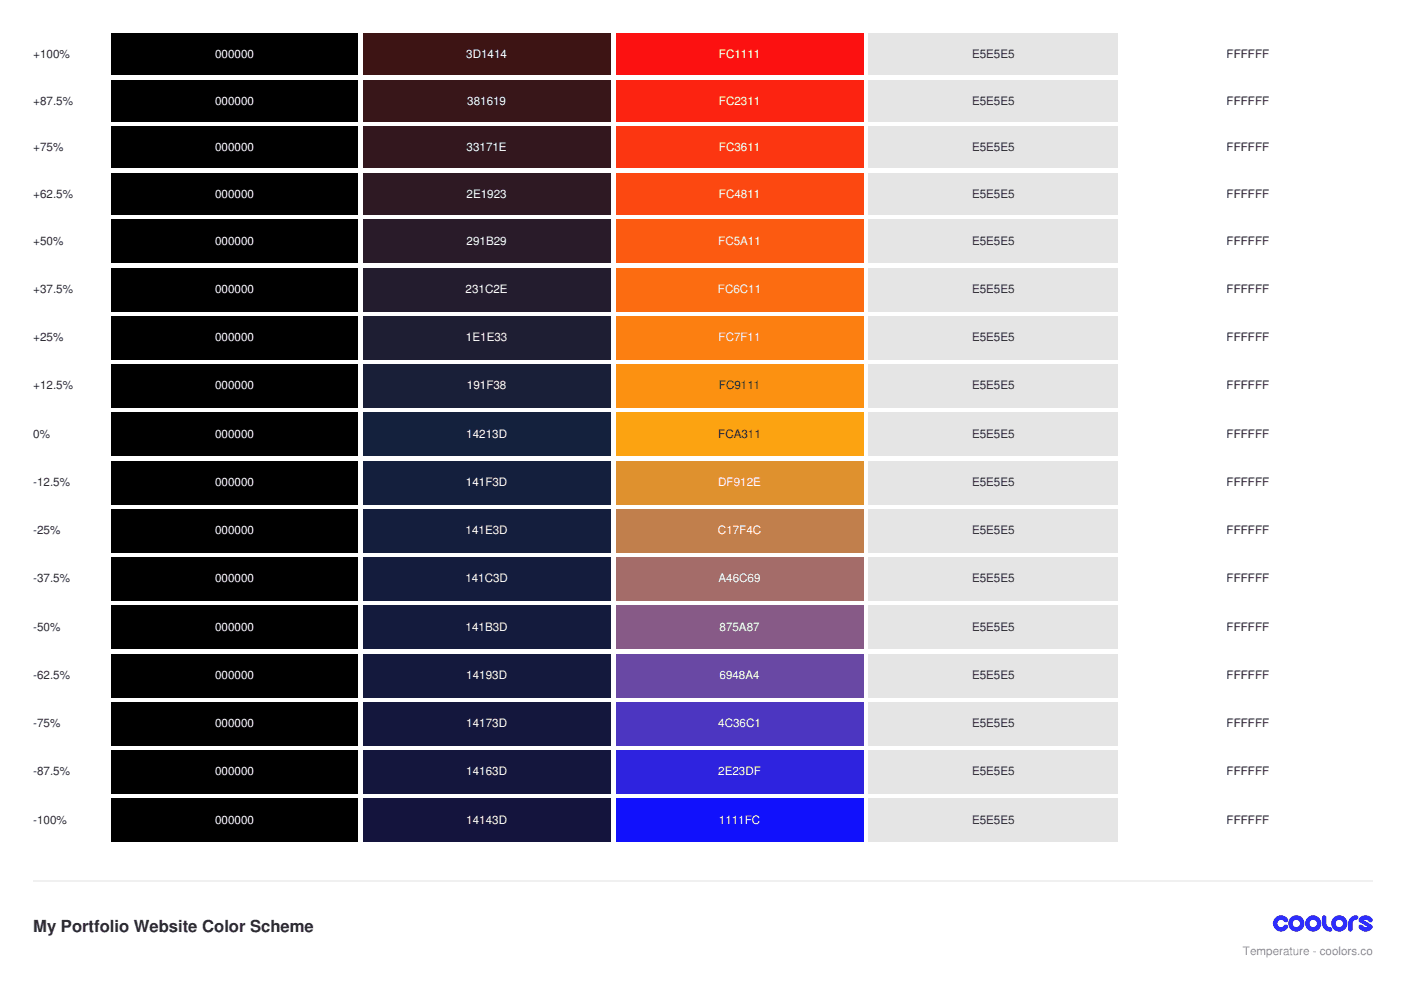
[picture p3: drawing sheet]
<svg xmlns="http://www.w3.org/2000/svg" width="297mm" height="210mm" viewBox="0 0 297 210" stroke-linecap="round" stroke-linejoin="round" font-family="sans-serif">
<path d="M23.6 7.1h52.2v8.8h-52.2z" fill="#000"/>
<path d="M76.9 7.1h52.6v8.8h-52.6z" fill="#3d1414"/>
<path d="M130.5 7.1h52.6v8.8h-52.6z" fill="#fc1111"/>
<path d="M184.1 7.1h53v8.8h-53z" fill="#e5e5e5"/>
<path d="M238.1 7.1h52.9v8.8h-52.9z" fill="#fff"/>
<path d="M23.6 16.9h52.2v8.9h-52.2z" fill="#000"/>
<path d="M76.9 16.9h52.6v8.9h-52.6z" fill="#381619"/>
<path d="M130.5 16.9h52.6v8.9h-52.6z" fill="#fc2311"/>
<path d="M184.1 16.9h53v8.9h-53z" fill="#e5e5e5"/>
<path d="M238.1 16.9h52.9v8.9h-52.9z" fill="#fff"/>
<path d="M23.6 26.8h52.2v8.8h-52.2z" fill="#000"/>
<path d="M76.9 26.8h52.6v8.8h-52.6z" fill="#33171e"/>
<path d="M130.5 26.8h52.6v8.8h-52.6z" fill="#fc3611"/>
<path d="M184.1 26.8h53v8.8h-53z" fill="#e5e5e5"/>
<path d="M238.1 26.8h52.9v8.8h-52.9z" fill="#fff"/>
<path d="M23.6 36.7h52.2v8.8h-52.2z" fill="#000"/>
<path d="M76.9 36.7h52.6v8.8h-52.6z" fill="#2e1923"/>
<path d="M130.5 36.7h52.6v8.8h-52.6z" fill="#fc4811"/>
<path d="M184.1 36.7h53v8.8h-53z" fill="#e5e5e5"/>
<path d="M238.1 36.7h52.9v8.8h-52.9z" fill="#fff"/>
<path d="M23.6 46.6h52.2v9.1h-52.2z" fill="#000"/>
<path d="M76.9 46.6h52.6v9.1h-52.6z" fill="#291b29"/>
<path d="M130.5 46.6h52.6v9.1h-52.6z" fill="#fc5a11"/>
<path d="M184.1 46.6h53v9.1h-53z" fill="#e5e5e5"/>
<path d="M238.1 46.6h52.9v9.1h-52.9z" fill="#fff"/>
<path d="M23.6 56.8h52.2v9.2h-52.2z" fill="#000"/>
<path d="M76.9 56.8h52.6v9.2h-52.6z" fill="#231c2e"/>
<path d="M130.5 56.8h52.6v9.2h-52.6z" fill="#fc6c11"/>
<path d="M184.1 56.8h53v9.2h-53z" fill="#e5e5e5"/>
<path d="M238.1 56.8h52.9v9.2h-52.9z" fill="#fff"/>
<path d="M23.6 67h52.2v9.2h-52.2z" fill="#000"/>
<path d="M76.9 67h52.6v9.2h-52.6z" fill="#1e1e33"/>
<path d="M130.5 67h52.6v9.2h-52.6z" fill="#fc7f11"/>
<path d="M184.1 67h53v9.2h-53z" fill="#e5e5e5"/>
<path d="M238.1 67h52.9v9.2h-52.9z" fill="#fff"/>
<path d="M23.6 77.3h52.2v9.1h-52.2z" fill="#000"/>
<path d="M76.9 77.3h52.6v9.1h-52.6z" fill="#191f38"/>
<path d="M130.5 77.3h52.6v9.1h-52.6z" fill="#fc9111"/>
<path d="M184.1 77.3h53v9.1h-53z" fill="#e5e5e5"/>
<path d="M238.1 77.3h52.9v9.1h-52.9z" fill="#fff"/>
<path d="M23.6 87.5h52.2v9.2h-52.2z" fill="#000"/>
<path d="M76.9 87.5h52.6v9.2h-52.6z" fill="#14213d"/>
<path d="M130.5 87.5h52.6v9.2h-52.6z" fill="#fca311"/>
<path d="M184.1 87.5h53v9.2h-53z" fill="#e5e5e5"/>
<path d="M238.1 87.5h52.9v9.2h-52.9z" fill="#fff"/>
<path d="M23.6 97.7h52.2v9.2h-52.2z" fill="#000"/>
<path d="M76.9 97.7h52.6v9.2h-52.6z" fill="#141f3d"/>
<path d="M130.5 97.7h52.6v9.2h-52.6z" fill="#df912e"/>
<path d="M184.1 97.7h53v9.2h-53z" fill="#e5e5e5"/>
<path d="M238.1 97.7h52.9v9.2h-52.9z" fill="#fff"/>
<path d="M23.6 107.9h52.2v9.2h-52.2z" fill="#000"/>
<path d="M76.9 107.9h52.6v9.2h-52.6z" fill="#141e3d"/>
<path d="M130.5 107.9h52.6v9.2h-52.6z" fill="#c17f4c"/>
<path d="M184.1 107.9h53v9.2h-53z" fill="#e5e5e5"/>
<path d="M238.1 107.9h52.9v9.2h-52.9z" fill="#fff"/>
<path d="M23.6 118.2h52.2v9.2h-52.2z" fill="#000"/>
<path d="M76.9 118.2h52.6v9.2h-52.6z" fill="#141c3d"/>
<path d="M130.5 118.2h52.6v9.2h-52.6z" fill="#a46c69"/>
<path d="M184.1 118.2h53v9.2h-53z" fill="#e5e5e5"/>
<path d="M238.1 118.2h52.9v9.2h-52.9z" fill="#fff"/>
<path d="M23.6 128.4h52.2v9.2h-52.2z" fill="#000"/>
<path d="M76.9 128.4h52.6v9.2h-52.6z" fill="#141b3d"/>
<path d="M130.5 128.4h52.6v9.2h-52.6z" fill="#875a87"/>
<path d="M184.1 128.4h53v9.2h-53z" fill="#e5e5e5"/>
<path d="M238.1 128.4h52.9v9.2h-52.9z" fill="#fff"/>
<path d="M23.6 138.6h52.2v9.2h-52.2z" fill="#000"/>
<path d="M76.9 138.6h52.6v9.2h-52.6z" fill="#14193d"/>
<path d="M130.5 138.6h52.6v9.2h-52.6z" fill="#6948a4"/>
<path d="M184.1 138.6h53v9.2h-53z" fill="#e5e5e5"/>
<path d="M238.1 138.6h52.9v9.2h-52.9z" fill="#fff"/>
<path d="M23.6 148.9h52.2v9.1h-52.2z" fill="#000"/>
<path d="M76.9 148.9h52.6v9.1h-52.6z" fill="#14173d"/>
<path d="M130.5 148.9h52.6v9.1h-52.6z" fill="#4c36c1"/>
<path d="M184.1 148.9h53v9.1h-53z" fill="#e5e5e5"/>
<path d="M238.1 148.9h52.9v9.1h-52.9z" fill="#fff"/>
<path d="M23.6 159.1h52.2v9.2h-52.2z" fill="#000"/>
<path d="M76.9 159.1h52.6v9.2h-52.6z" fill="#14163d"/>
<path d="M130.5 159.1h52.6v9.2h-52.6z" fill="#2e23df"/>
<path d="M184.1 159.1h53v9.2h-53z" fill="#e5e5e5"/>
<path d="M238.1 159.1h52.9v9.2h-52.9z" fill="#fff"/>
<path d="M23.6 169.3h52.2v9.2h-52.2z" fill="#000"/>
<path d="M76.9 169.3h52.6v9.2h-52.6z" fill="#14143d"/>
<path d="M130.5 169.3h52.6v9.2h-52.6z" fill="#1111fc"/>
<path d="M184.1 169.3h53v9.2h-53z" fill="#e5e5e5"/>
<path d="M238.1 169.3h52.9v9.2h-52.9z" fill="#fff"/>
<path d="M7.1 186.8h283.9" fill="none" stroke="#ececec" stroke-width=".35"/>
<g fill="#06f">
<path d="M270.4 194.6a1.72 1.72 0 0 1 2.6 .2 .52 .52 0 0 1-.2 .8 .52 .52 0 0 1-.7-.4 .77 .77 0 0 0-1.1 .1 .77 .77 0 0 0 .2 1.1 .77 .77 0 0 0 1-.2 .48 .48 0 0 1 .7-.1 .48 .48 0 0 1 .1 .7 1.73 1.73 0 0 1-2.5 .3 1.73 1.73 0 0 1-.1-2.5z"/>
<path d="M280.5 194.1h.4l.3 .3v1.4a.77 .77 0 0 0 .8 .8 .48 .48 0 0 1 .5 .4 .48 .48 0 0 1-.5 .5 1.73 1.73 0 0 1-1.7-1.7v-1.3z"/>
<path d="M286.3 194.6l.8-.5h.4a.48 .48 0 0 1 .5 .4 .48 .48 0 0 1-.5 .5 .77 .77 0 0 0-.7 .8v1.2a.48 .48 0 0 1-.5 .5 .48 .48 0 0 1-.5-.5 2.69 2.69 0 0 1 .5-2.4z"/>
<path d="M288.4 194.5a1.72 1.72 0 0 1 2.6 .3 .52 .52 0 0 1-.3 .7 .52 .52 0 0 1-.7-.3l-.5-.2-.3 .1 1.6 1 .2 .2v.5a1.69 1.69 0 0 1-3-.3 .48 .48 0 0 1 .3-.5 .48 .48 0 0 1 .6 .2l.4 .3h.6l-1.8-1.2v-.5z"/>
<path d="M273.1 195.8a1.75 1.75 0 0 0 3.5 0 1.75 1.75 0 0 0-3.5 0zM274.1 195.8a.77 .77 0 0 1 1.5 0 .77 .77 0 0 1-1.5 0z"/>
<path d="M276.7 195.8a1.75 1.75 0 0 0 3.5 0 1.75 1.75 0 0 0-3.5 0zM277.7 195.8a.77 .77 0 0 1 1.5 0 .77 .77 0 0 1-1.5 0z"/>
<path d="M282.2 195.8a1.75 1.75 0 0 0 3.5 0 1.75 1.75 0 0 0-3.5 0zM283.2 195.8a.77 .77 0 0 1 1.5 0 .77 .77 0 0 1-1.5 0z"/>
</g>
<text font-size="3.5" fill="#2d2d2f" x="7.1" y="197.6">My Portfolio Website Color Scheme</text>
<g font-size="2.5" fill="#2d2d2f">
<text x="7.1" y="12.3">+100%</text>
<text x="206.1" y="12.3">E5E5E5</text>
<text x="260.1" y="12.3">FFFFFF</text>
<text x="7.1" y="22.2">+87.5%</text>
<text x="206.1" y="22.2">E5E5E5</text>
<text x="260.1" y="22.2">FFFFFF</text>
<text x="7.1" y="32.1">+75%</text>
<text x="206.1" y="32.1">E5E5E5</text>
<text x="260.1" y="32.1">FFFFFF</text>
<text x="7.1" y="42">+62.5%</text>
<text x="206.1" y="42">E5E5E5</text>
<text x="260.1" y="42">FFFFFF</text>
<text x="7.1" y="51.9">+50%</text>
<text x="206.1" y="51.9">E5E5E5</text>
<text x="260.1" y="51.9">FFFFFF</text>
<text x="7.1" y="62.1">+37.5%</text>
<text x="206.1" y="62.1">E5E5E5</text>
<text x="260.1" y="62.1">FFFFFF</text>
<text x="7.1" y="72.3">+25%</text>
<text x="206.1" y="72.3">E5E5E5</text>
<text x="260.1" y="72.3">FFFFFF</text>
<text x="7.1" y="82.6">+12.5%</text>
<text x="152.4" y="82.6">FC9111</text>
<text x="206.1" y="82.6">E5E5E5</text>
<text x="260.1" y="82.6">FFFFFF</text>
<text x="7.1" y="92.8">0%</text>
<text x="152.3" y="92.8">FCA311</text>
<text x="206.1" y="92.8">E5E5E5</text>
<text x="260.1" y="92.8">FFFFFF</text>
<text x="7.1" y="103">-12.5%</text>
<text x="206.1" y="103">E5E5E5</text>
<text x="260.1" y="103">FFFFFF</text>
<text x="7.1" y="113.2">-25%</text>
<text x="206.1" y="113.2">E5E5E5</text>
<text x="260.1" y="113.2">FFFFFF</text>
<text x="7.1" y="123.5">-37.5%</text>
<text x="206.1" y="123.5">E5E5E5</text>
<text x="260.1" y="123.5">FFFFFF</text>
<text x="7.1" y="133.7">-50%</text>
<text x="206.1" y="133.7">E5E5E5</text>
<text x="260.1" y="133.7">FFFFFF</text>
<text x="7.1" y="143.9">-62.5%</text>
<text x="206.1" y="143.9">E5E5E5</text>
<text x="260.1" y="143.9">FFFFFF</text>
<text x="7.1" y="154.2">-75%</text>
<text x="206.1" y="154.2">E5E5E5</text>
<text x="260.1" y="154.2">FFFFFF</text>
<text x="7.1" y="164.4">-87.5%</text>
<text x="206.1" y="164.4">E5E5E5</text>
<text x="260.1" y="164.4">FFFFFF</text>
<text x="7.1" y="174.6">-100%</text>
<text x="206.1" y="174.6">E5E5E5</text>
<text x="260.1" y="174.6">FFFFFF</text>
</g>
<g font-size="2.5" fill="#fff">
<text x="45.6" y="12.3">000000</text>
<text x="98.9" y="12.3">3D1414</text>
<text x="152.4" y="12.3">FC1111</text>
<text x="45.6" y="22.2">000000</text>
<text x="99.1" y="22.2">381619</text>
<text x="152.4" y="22.2">FC2311</text>
<text x="45.6" y="32.1">000000</text>
<text x="98.9" y="32.1">33171E</text>
<text x="152.4" y="32.1">FC3611</text>
<text x="45.6" y="42">000000</text>
<text x="98.9" y="42">2E1923</text>
<text x="152.4" y="42">FC4811</text>
<text x="45.6" y="51.9">000000</text>
<text x="98.9" y="51.9">291B29</text>
<text x="152.3" y="51.9">FC5A11</text>
<text x="45.6" y="62.1">000000</text>
<text x="98.7" y="62.1">231C2E</text>
<text x="152.2" y="62.1">FC6C11</text>
<text x="45.6" y="72.3">000000</text>
<text x="98.8" y="72.3">1E1E33</text>
<text x="152.4" y="72.3">FC7F11</text>
<text x="45.6" y="82.6">000000</text>
<text x="99" y="82.6">191F38</text>
<text x="45.6" y="92.8">000000</text>
<text x="98.9" y="92.8">14213D</text>
<text x="45.6" y="103">000000</text>
<text x="98.8" y="103">141F3D</text>
<text x="152.3" y="103">DF912E</text>
<text x="45.6" y="113.2">000000</text>
<text x="98.7" y="113.2">141E3D</text>
<text x="152.2" y="113.2">C17F4C</text>
<text x="45.6" y="123.5">000000</text>
<text x="98.7" y="123.5">141C3D</text>
<text x="152.4" y="123.5">A46C69</text>
<text x="45.6" y="133.7">000000</text>
<text x="98.7" y="133.7">141B3D</text>
<text x="152.6" y="133.7">875A87</text>
<text x="45.6" y="143.9">000000</text>
<text x="98.9" y="143.9">14193D</text>
<text x="152.6" y="143.9">6948A4</text>
<text x="45.6" y="154.2">000000</text>
<text x="98.9" y="154.2">14173D</text>
<text x="152.3" y="154.2">4C36C1</text>
<text x="45.6" y="164.4">000000</text>
<text x="98.9" y="164.4">14163D</text>
<text x="152.3" y="164.4">2E23DF</text>
<text x="45.6" y="174.6">000000</text>
<text x="98.9" y="174.6">14143D</text>
<text x="152.4" y="174.6">1111FC</text>
</g>
<text font-size="2.5" fill="#97969c" x="263.5" y="202.5">Temperature - coolors.co</text>
</svg>
